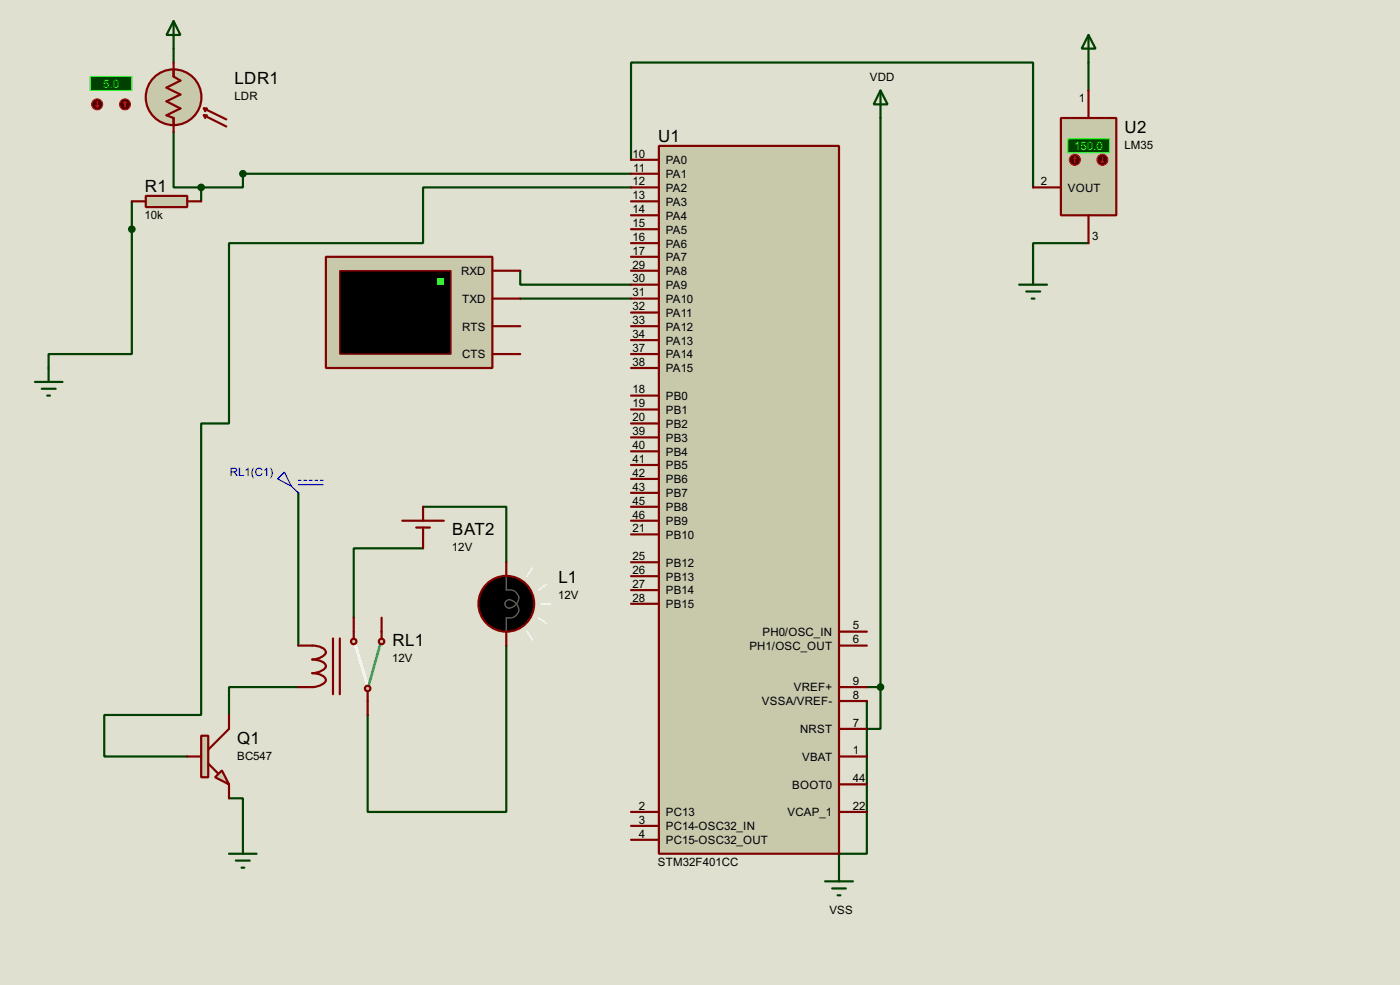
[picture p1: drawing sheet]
<svg xmlns="http://www.w3.org/2000/svg" width="256mm" height="180mm" viewBox="0 0 256 180" stroke-linecap="round" stroke-linejoin="round" font-family="sans-serif">
<path d="M0 0h256.5v180.3h-256.5z" fill="#e0e0d0"/>
<g fill="none" stroke="#004000" stroke-width=".4">
<path d="M31.8 8.9v2.6M199.4 11.5v5.1M24.2 36.9v27.9h-15.3v2.6M31.8 24.2v10.1h5.1M36.9 34.3v2.6M115.6 29.3v-17.8h73.7v22.8M115.6 31.8h-71.1v2.5h-7.6M115.6 34.3h-38.1v10.2h-35.5v33h-5.1v53.4h-17.8v7.6h15.2M161.3 21.6v104.2M95.3 49.6v2.5h20.3M95.3 54.7h20.3M199.4 44.5h-10.1v5.1"/>
<path d="M54.7 90.2v28M77.5 92.8h15.3v10.1M77.5 100.4h-12.7v12.7M92.8 118.2v30.4h-25.4v-17.7M54.7 125.8h-12.7v5.1M158.8 128.3v28h-5.1v2.5M158.8 125.8h2.5M161.3 125.8v7.6h-2.5M42 146.1h2.5v7.6"/>
</g>
<path d="M120.7 26.7h33v129.6h-33z" fill="#c8c8aa" stroke="#800000" stroke-width=".4"/>
<g fill="none" stroke="#800000" stroke-width=".4">
<path d="M115.6 29.3h5.1M115.6 34.3h5.1M115.6 31.8h5.1M115.6 36.9h5.1M115.6 39.4h5.1M115.6 42h5.1M115.6 44.5h5.1M115.6 47h5.1M115.6 49.6h5.1M115.6 52.1h5.1M115.6 54.7h5.1M115.6 57.2h5.1"/>
<path d="M115.6 59.7h5.1M115.6 72.4h5.1M115.6 75h5.1M115.6 77.5h5.1M115.6 62.3h5.1M115.6 64.8h5.1M115.6 67.4h5.1M115.6 92.8h5.1M115.6 95.3h5.1M115.6 97.8h5.1M115.6 80.1h5.1M115.6 82.6h5.1"/>
<path d="M115.6 85.1h5.1M115.6 87.7h5.1M115.6 90.2h5.1M115.6 102.9h5.1M115.6 105.5h5.1M115.6 108h5.1M115.6 110.5h5.1M153.7 118.2h5.1M153.7 115.6h5.1M153.7 133.4h5.1M153.7 125.8h5.1M153.7 138.5h5.1"/>
<path d="M153.7 128.3h5.1M115.6 148.6h5.1M115.6 151.2h5.1M115.6 153.7h5.1M153.7 143.6h5.1M153.7 148.6h5.1"/>
</g>
<path d="M161.3 16.6l1.3 2.5h-2.5zM161.3 16.6v5M153.7 158.8v2.5M151.2 161.3h5.1M152.5 162.6h2.5M153.5 163.9h.5" fill="none" stroke="#004000" stroke-width=".4"/>
<circle cx="161.3" cy="125.8" r=".5" fill="#004000" stroke="#004000" stroke-width=".4"/>
<path d="M59.7 47h30.5v20.4h-30.5z" fill="#c8c8aa" stroke="#800000" stroke-width=".4"/>
<path d="M62.3 49.6h20.3v15.2h-20.3z" fill="#000" stroke="#800000" stroke-width=".25"/>
<path d="M80.1 50.9h1.2v1.2h-1.2z" fill="#0f0"/>
<path d="M90.2 49.6h5.1M90.2 59.7h5.1M90.2 54.7h5.1M90.2 64.8h5.1" fill="none" stroke="#800000" stroke-width=".4"/>
<path d="M31.8 3.9l1.3 2.5h-2.6zM31.8 3.9v5M6.4 69.9h5.1M7.7 71.2h2.5M8.7 72.4h.5M8.9 67.4v2.5" fill="none" stroke="#004000" stroke-width=".4"/>
<path d="M194.4 21.6h10.1v17.8h-10.1z" fill="#c8c8aa" stroke="#800000" stroke-width=".4"/>
<path d="M195.6 25.5h7.7v2.5h-7.7z" fill="#004000" stroke="#0f0" stroke-width=".2"/>
<path d="M199.4 16.6v5M189.3 34.3h5.1M199.4 39.4v5.1" fill="none" stroke="#800000" stroke-width=".4"/>
<circle cx="196.9" cy="29.3" r="1" fill="#400000" stroke="#f00" stroke-width=".2"/>
<path d="M196.9 28.8l.3 .2M196.9 28.8l-.2 .2M196.9 28.8v1" fill="none" stroke="#f00" stroke-width=".2"/>
<circle cx="201.9" cy="29.3" r="1" fill="#400000" stroke="#f00" stroke-width=".2"/>
<path d="M201.7 29.5l.3 .3M202 28.8v1M202.2 29.5l-.2 .3" fill="none" stroke="#f00" stroke-width=".2"/>
<path d="M199.4 6.4l1.3 2.5h-2.5zM199.4 6.4v5.1M186.7 52.1h5.1M188 53.4h2.6M189 54.7h.5M189.3 49.6v2.5" fill="none" stroke="#004000" stroke-width=".4"/>
<circle cx="31.8" cy="17.8" r="5.1" fill="#c8c8aa" stroke="#800000" stroke-width=".4"/>
<path d="M31.8 12.8v1.2l1.3 .8-2.6 1.3 2.6 1.2-2.6 1.3 2.6 1.3-2.6 1.2 1.3 .5v1.3M37.4 19.9l4.1 2M37.4 19.9l.2 .5M37.4 19.9h.5M37.4 21.1l4.1 2.1M37.4 21.1l.2 .5M37.4 21.1h.5" fill="none" stroke="#800000" stroke-width=".4"/>
<path d="M16.6 14h7.6v2.6h-7.6z" fill="#004000" stroke="#0f0" stroke-width=".2"/>
<path d="M31.8 11.5v2.5M31.8 21.6v2.6" fill="none" stroke="#800000" stroke-width=".4"/>
<circle cx="22.9" cy="19.1" r="1" fill="#400000" stroke="#f00" stroke-width=".2"/>
<path d="M22.9 18.6l-.2 .3M22.9 18.6l.3 .3M22.9 18.6v1" fill="none" stroke="#f00" stroke-width=".2"/>
<circle cx="17.8" cy="19.1" r="1" fill="#400000" stroke="#f00" stroke-width=".2"/>
<path d="M17.6 19.4l.2 .2M17.8 18.6v1M18.1 19.4l-.3 .2" fill="none" stroke="#f00" stroke-width=".2"/>
<path d="M26.7 35.9h7.6v2h-7.6z" fill="#c8c8aa" stroke="#800000" stroke-width=".4"/>
<path d="M24.2 36.9h2.5M34.3 36.9h2.6M57.2 118.2a2.27 2.27 0 0 1 2.5 1.2 2.66 2.66 0 0 1-2.5 1.3 2.27 2.27 0 0 1 2.5 1.3 2.65 2.65 0 0 1-2.5 1.2 2.29 2.29 0 0 1 2.5 1.3 2.65 2.65 0 0 1-2.5 1.3M61 116.9v10.2M62.3 116.9v10.2M64.8 115.6v1.3M69.9 115.6v1.3M67.4 126.5v1.8" fill="none" stroke="#800000" stroke-width=".4"/>
<g fill="#004000" stroke="#004000" stroke-width=".4">
<circle cx="24.1" cy="42" r=".5"/>
<circle cx="44.5" cy="31.8" r=".5"/>
<circle cx="36.8" cy="34.3" r=".5"/>
</g>
<path d="M65.1 117.9l2.3 7.6" fill="none" stroke="#feffff" stroke-width=".5"/>
<path d="M69.7 117.9l-2.1 7.4" fill="none" stroke="#00c0c0" stroke-width=".5"/>
<g fill="#c8c8aa" stroke="#800000" stroke-width=".4">
<circle cx="67.3" cy="126" r=".5"/>
<circle cx="69.9" cy="117.4" r=".5"/>
<circle cx="64.8" cy="117.4" r=".5"/>
</g>
<path d="M73.7 95.3h7.6M76.3 96.6h2.5M77.5 92.8v2.5M77.5 96.6v3.8M54.7 118.2h2.5M64.8 113.1v2.5M69.9 113.1v2.5M92.8 102.9v2.6M92.8 115.6v2.6M54.7 125.8h2.5M67.4 128.3v2.6" fill="none" stroke="#800000" stroke-width=".4"/>
<circle cx="92.7" cy="110.5" r="5.1" fill="#000" stroke="#800000" stroke-width=".4"/>
<path d="M92.8 105.5v2.5a1.66 1.66 0 0 1 2.2 1.9 1.85 1.85 0 0 1-2 1.4 .81 .81 0 0 1-.3-1.3 .81 .81 0 0 1 1.2 0 1.65 1.65 0 0 1 .5 2.8l-1 .3h-.6v2.5" fill="none" stroke="#606060" stroke-width=".25"/>
<path d="M96.6 115.6l1 1.5M97.6 103.9l-1 1.6M98.6 113.1l1.5 1M99.1 110.5h1.8M100.1 107l-1.5 1" fill="none" stroke="#feffff" stroke-width=".25"/>
<path d="M50.9 87.7l1.2-1.3 1.3 2.6zM53.4 89l1.3 1.2M54.7 87.9h.5M54.7 88.7h4.5M55.7 87.9h.5M56.7 87.9h.5M57.7 87.9h.5M58.7 87.9h.5" fill="none" stroke="#0000c0" stroke-width=".2"/>
<path d="M39.4 142.3l1.3-1.3 1.3 2.6z" fill="#c8c8aa" stroke="#800000" stroke-width=".4"/>
<path d="M36.9 134.7h1.3v7.6h-1.3z" fill="#c8c8aa" stroke="#800000" stroke-width=".4"/>
<path d="M34.3 138.5h2.6M38.2 139.8l1.7 1.7M42 130.9v2.5l-3.8 3.8M42 143.6v2.5" fill="none" stroke="#800000" stroke-width=".4"/>
<path d="M42 156.3h5M43.2 157.5h2.6M44.3 158.8h.5M44.5 153.7v2.6" fill="none" stroke="#004000" stroke-width=".4"/>
<g font-size="3.5">
<text x="43" y="15.5">LDR1</text>
<text x="120.6" y="25.9">U1</text>
<text x="206" y="24.3">U2</text>
<text x="26.6" y="35.1">R1</text>
<text x="82.9" y="98">BAT2</text>
<text x="102.3" y="106.7">L1</text>
<text x="71.9" y="118.3">RL1</text>
<text x="43.5" y="136.1">Q1</text>
</g>
<g font-size="2.4" fill="#0f0">
<text x="18.9" y="16.1">5.0</text>
<text x="196.8" y="27.5">150.0</text>
</g>
<g font-size="2.4">
<text x="159.3" y="14.8">VDD</text>
<text x="42.9" y="18.3">LDR</text>
<text x="197.7" y="18.7">1</text>
<text x="115.9" y="28.9">10</text>
<text x="206" y="27.2">LM35</text>
<text x="115.9" y="33.9">12</text>
<text x="116" y="31.4">11</text>
<text x="122" y="30">PA0</text>
<text x="122" y="35.1">PA2</text>
<text x="122" y="32.6">PA1</text>
<text x="190.7" y="33.9">2</text>
<text x="195.6" y="35.1">VOUT</text>
<text x="26.5" y="40.1">10k</text>
<text x="115.9" y="36.5">13</text>
<text x="115.9" y="39">14</text>
<text x="115.9" y="41.6">15</text>
<text x="122" y="37.7">PA3</text>
<text x="122" y="40.2">PA4</text>
<text x="115.9" y="44.1">16</text>
<text x="115.9" y="46.6">17</text>
<text x="122" y="42.7">PA5</text>
<text x="122" y="45.3">PA6</text>
<text x="122" y="47.8">PA7</text>
<text x="200.1" y="43.9">3</text>
<text x="84.5" y="50.4">RXD</text>
<text x="115.9" y="49.2">29</text>
<text x="115.9" y="51.7">30</text>
<text x="122" y="50.4">PA8</text>
<text x="122" y="52.9">PA9</text>
<text x="84.7" y="55.4">TXD</text>
<text x="115.9" y="54.3">31</text>
<text x="115.9" y="56.8">32</text>
<text x="115.9" y="59.3">33</text>
<text x="122" y="55.4">PA10</text>
<text x="122" y="58">PA11</text>
<text x="84.6" y="60.5">RTS</text>
<text x="84.6" y="65.6">CTS</text>
<text x="115.9" y="61.9">34</text>
<text x="115.9" y="64.4">37</text>
<text x="122" y="60.5">PA12</text>
<text x="122" y="63.1">PA13</text>
<text x="122" y="65.6">PA14</text>
<text x="115.9" y="72">18</text>
<text x="115.9" y="67">38</text>
<text x="122" y="68.1">PA15</text>
<text x="115.9" y="74.6">19</text>
<text x="115.9" y="77.1">20</text>
<text x="122" y="73.2">PB0</text>
<text x="122" y="75.8">PB1</text>
<text x="115.9" y="79.7">39</text>
<text x="115.9" y="82.2">40</text>
<text x="122" y="78.3">PB2</text>
<text x="122" y="80.8">PB3</text>
<text x="122" y="83.4">PB4</text>
<text x="115.9" y="84.7">41</text>
<text x="115.9" y="87.3">42</text>
<text x="115.9" y="89.8">43</text>
<text x="122" y="85.9">PB5</text>
<text x="122" y="88.5">PB6</text>
<text x="115.9" y="92.4">45</text>
<text x="115.9" y="94.9">46</text>
<text x="122" y="93.6">PB8</text>
<text x="122" y="91">PB7</text>
<text x="82.8" y="100.9">12V</text>
<text x="115.9" y="97.4">21</text>
<text x="122" y="96.1">PB9</text>
<text x="122" y="98.6">PB10</text>
<text x="115.9" y="102.5">25</text>
<text x="115.9" y="105.1">26</text>
<text x="115.9" y="107.6">27</text>
<text x="122" y="103.7">PB12</text>
<text x="122" y="106.3">PB13</text>
<text x="102.3" y="109.6">12V</text>
<text x="115.9" y="110.1">28</text>
<text x="122" y="108.8">PB14</text>
<text x="122" y="111.3">PB15</text>
<text x="137.3" y="119">PH1/OSC_OUT</text>
<text x="139.7" y="116.4">PH0/OSC_IN</text>
<text x="156.3" y="117.8">6</text>
<text x="156.3" y="115.2">5</text>
<text x="71.9" y="121.2">12V</text>
<text x="156.3" y="125.4">9</text>
<text x="139.6" y="129.1">VSSA/VREF-</text>
<text x="145.4" y="126.6">VREF+</text>
<text x="156.3" y="127.9">8</text>
<text x="146.6" y="134.2">NRST</text>
<text x="156.3" y="133">7</text>
<text x="43.4" y="139">BC547</text>
<text x="146.9" y="139.3">VBAT</text>
<text x="156.3" y="143.2">44</text>
<text x="156.3" y="138.1">1</text>
<text x="117" y="148.2">2</text>
<text x="122" y="149.4">PC13</text>
<text x="144.3" y="149.4">VCAP_1</text>
<text x="145.1" y="144.4">BOOT0</text>
<text x="156.3" y="148.2">22</text>
<text x="117" y="150.8">3</text>
<text x="117" y="153.3">4</text>
<text x="122" y="152">PC14-OSC32_IN</text>
<text x="122" y="154.5">PC15-OSC32_OUT</text>
<text x="120.5" y="158.5">STM32F401CC</text>
<text x="151.9" y="167.2">VSS</text>
</g>
<text font-size="2.4" fill="#0000c0" x="42.1" y="87.2">RL1(C1)</text>
</svg>
